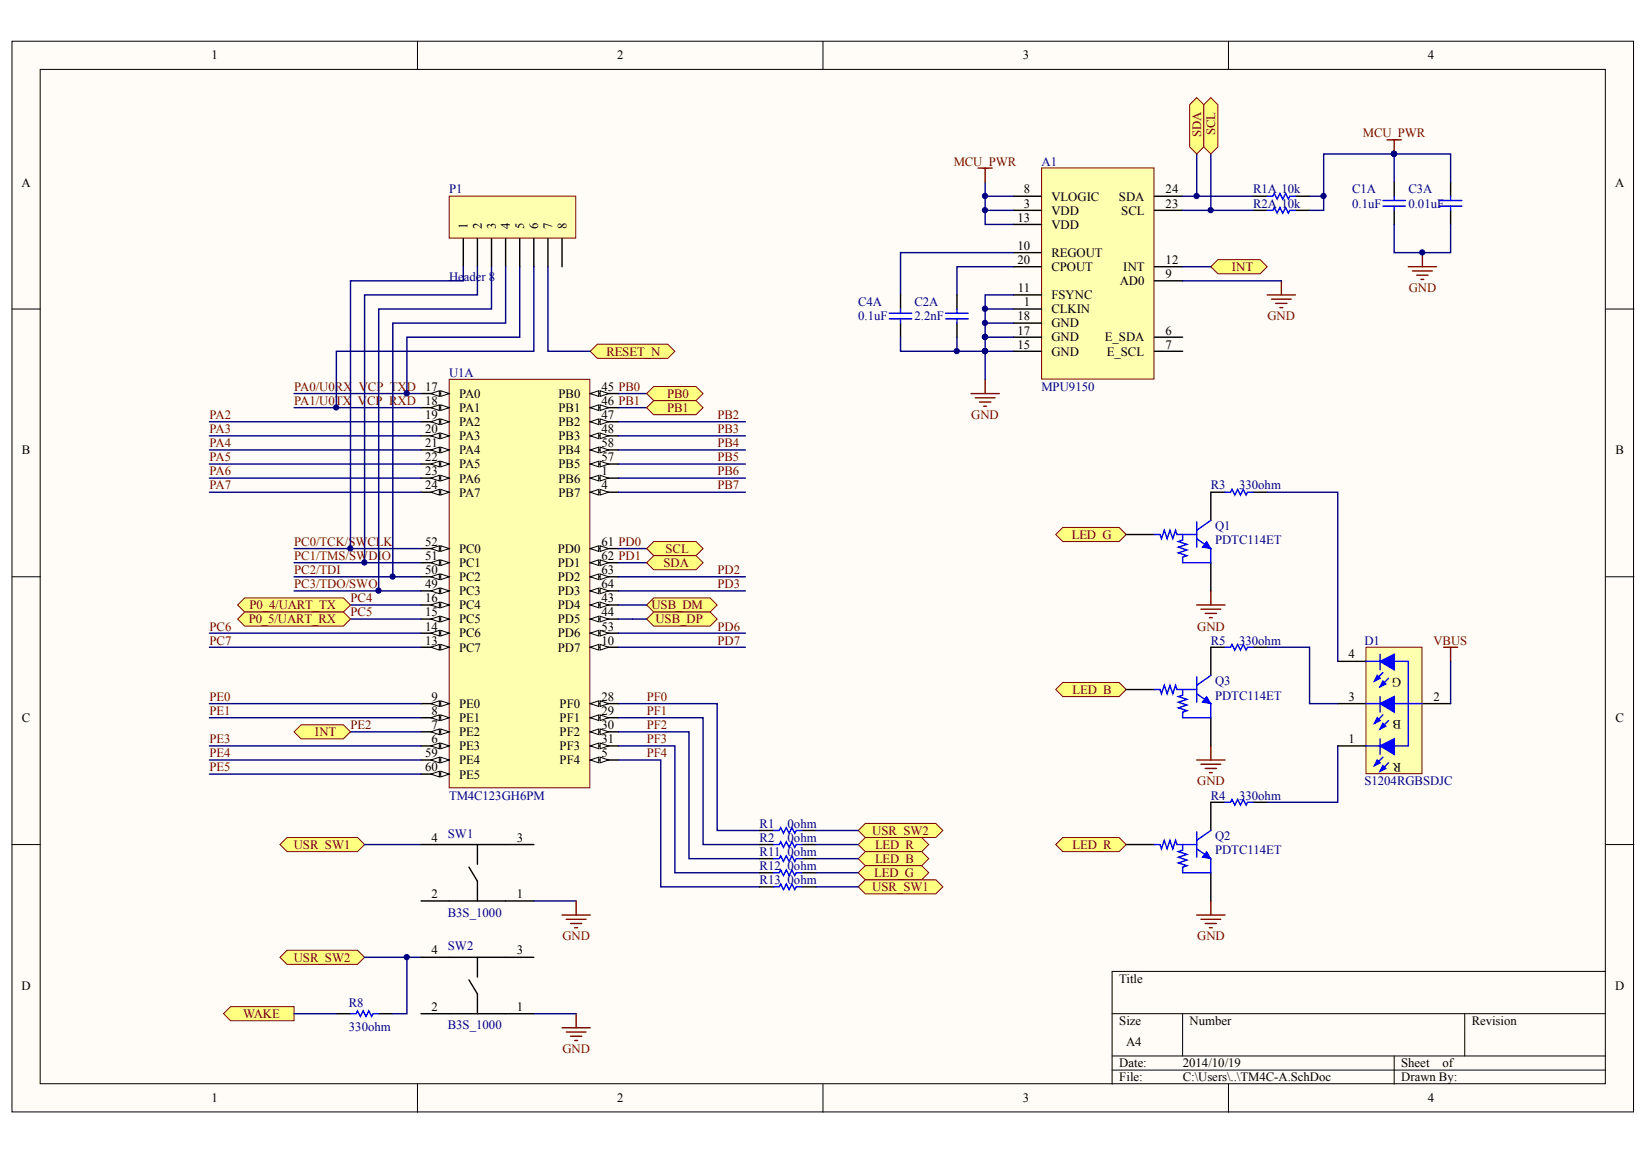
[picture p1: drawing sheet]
# Altium schematic sheet TM4C-A.SchDoc
size A4

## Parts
A1  MPU9150  [MPU9150]
C1A  0.1uF  [C0805]
C2A  2.2nF  [C0805]
C3A  0.01uF  [C0805]
C4A  0.1uF  [C0805]
D1  S1204RGBSDJC  [CLVBA-FKA]
P1  Header 8  [HDR1X8]
Q1  PDTC114ET  [SOT23_N]
Q2  PDTC114ET  [SOT23_N]
Q3  PDTC114ET  [SOT23_N]
R1  0ohm  [ERA-0805]
R1A  10k  [ERA-0805]
R2  0ohm  [ERA-0805]
R2A  10k  [ERA-0805]
R3  330ohm  [ERA-0805]
R4  330ohm  [ERA-0805]
R5  330ohm  [ERA-0805]
R8  330ohm  [ERA-0805]
R11  0ohm  [ERA-0805]
R12  0ohm  [ERA-0805]
R13  0ohm  [ERA-0805]
SW1  B3S_1000  [B3S_1000]
SW2  B3S_1000  [B3S_1000]
U1  TM4C123GH6PM  [LQFP64_L]  (part A of 2)

## Ports
INT (bidir), LED_B (bidir), LED_G (bidir), LED_R (bidir), P0_4/UART_TX (bidir), P0_5/UART_RX (bidir), PB0 (bidir), PB1 (bidir), RESET_N (bidir), SCL (bidir), SDA (bidir), USB_DM (bidir), USB_DP (bidir), USR_SW1 (bidir), USR_SW2 (bidir), WAKE (out)

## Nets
GND: A1.1(CLKIN) A1.9(AD0) A1.11(FSYNC) A1.15(GND) A1.17(GND) A1.18(GND) C1A.1 C2A.1 C3A.1 C4A.1 Q1.2(E) Q2.2(E) Q3.2(E) SW1.1 SW2.1
MCU_PWR: A1.3(VDD) A1.8(VLOGIC) A1.13(VDD) C1A.2 C3A.2 R1A.1 R2A.1
VBUS: D1.2(A2)
LED_B: Q3.1(B) R11.2 ; port LED_B
LED_G: Q1.1(B) R12.2 ; port LED_G
LED_R: Q2.1(B) R2.2 ; port LED_R
PA0/U0RX_VCP_TXD: P1.5 U1.17(PA0)
PA1/U0TX_VCP_RXD: P1.6 U1.18(PA1)
PA2: U1.19(PA2)
PA3: U1.20(PA3)
PA4: U1.21(PA4)
PA5: U1.22(PA5)
PA6: U1.23(PA6)
PA7: U1.24(PA7)
PB0: U1.45(PB0) ; port PB0
PB1: U1.46(PB1) ; port PB1
PB2: U1.47(PB2)
PB3: U1.48(PB3)
PB4: U1.58(PB4)
PB5: U1.57(PB5)
PB6: U1.1(PB6)
PB7: U1.4(PB7)
PC0/TCK/SWCLK: P1.1 U1.52(PC0)
PC1/TMS/SWDIO: P1.2 U1.51(PC1)
PC2/TDI: P1.4 U1.50(PC2)
PC3/TDO/SWO: P1.3 U1.49(PC3)
PC4: U1.16(PC4) ; port P0_4/UART_TX
PC5: U1.15(PC5) ; port P0_5/UART_RX
PC6: U1.14(PC6)
PC7: U1.13(PC7)
PD0: A1.23(SCL) R2A.2 U1.61(PD0) ; port SCL
PD1: A1.24(SDA) R1A.2 U1.62(PD1) ; port SDA
PD2: U1.63(PD2)
PD3: U1.64(PD3)
PD6: U1.53(PD6)
PD7: U1.10(PD7)
PE0: U1.9(PE0)
PE1: U1.8(PE1)
PE2: A1.12(INT) U1.7(PE2) ; port INT
PE3: U1.6(PE3)
PE4: U1.59(PE4)
PE5: U1.60(PE5)
PF0: R1.1 U1.28(PF0)
PF1: R2.1 U1.29(PF1)
PF2: R11.1 U1.30(PF2)
PF3: R12.1 U1.31(PF3)
PF4: R13.1 U1.5(PF4)
RESET_N: P1.7 ; port RESET_N
USB_DM: U1.43(PD4) ; port USB_DM
USB_DP: U1.44(PD5) ; port USB_DP
USR_SW1: R13.2 SW1.4 ; port USR_SW1
USR_SW2: R1.2 R8.2 SW2.4 ; port USR_SW2
WAKE: R8.1 ; port WAKE
NetA1_10: A1.10(REGOUT) C4A.2
NetA1_20: A1.20(CPOUT) C2A.2
NetD1_1: D1.1(R) R4.1
NetD1_3: D1.3(B) R5.1
NetD1_4: D1.4(G) R3.1
NetQ1_3: Q1.3(C) R3.2
NetQ2_3: Q2.3(C) R4.2
NetQ3_3: Q3.3(C) R5.2

Not connected (* = marked no-connect by the designer): A1 6(E_SDA) 7(E_SCL); P1 8; SW1 2 3; SW2 2 3
